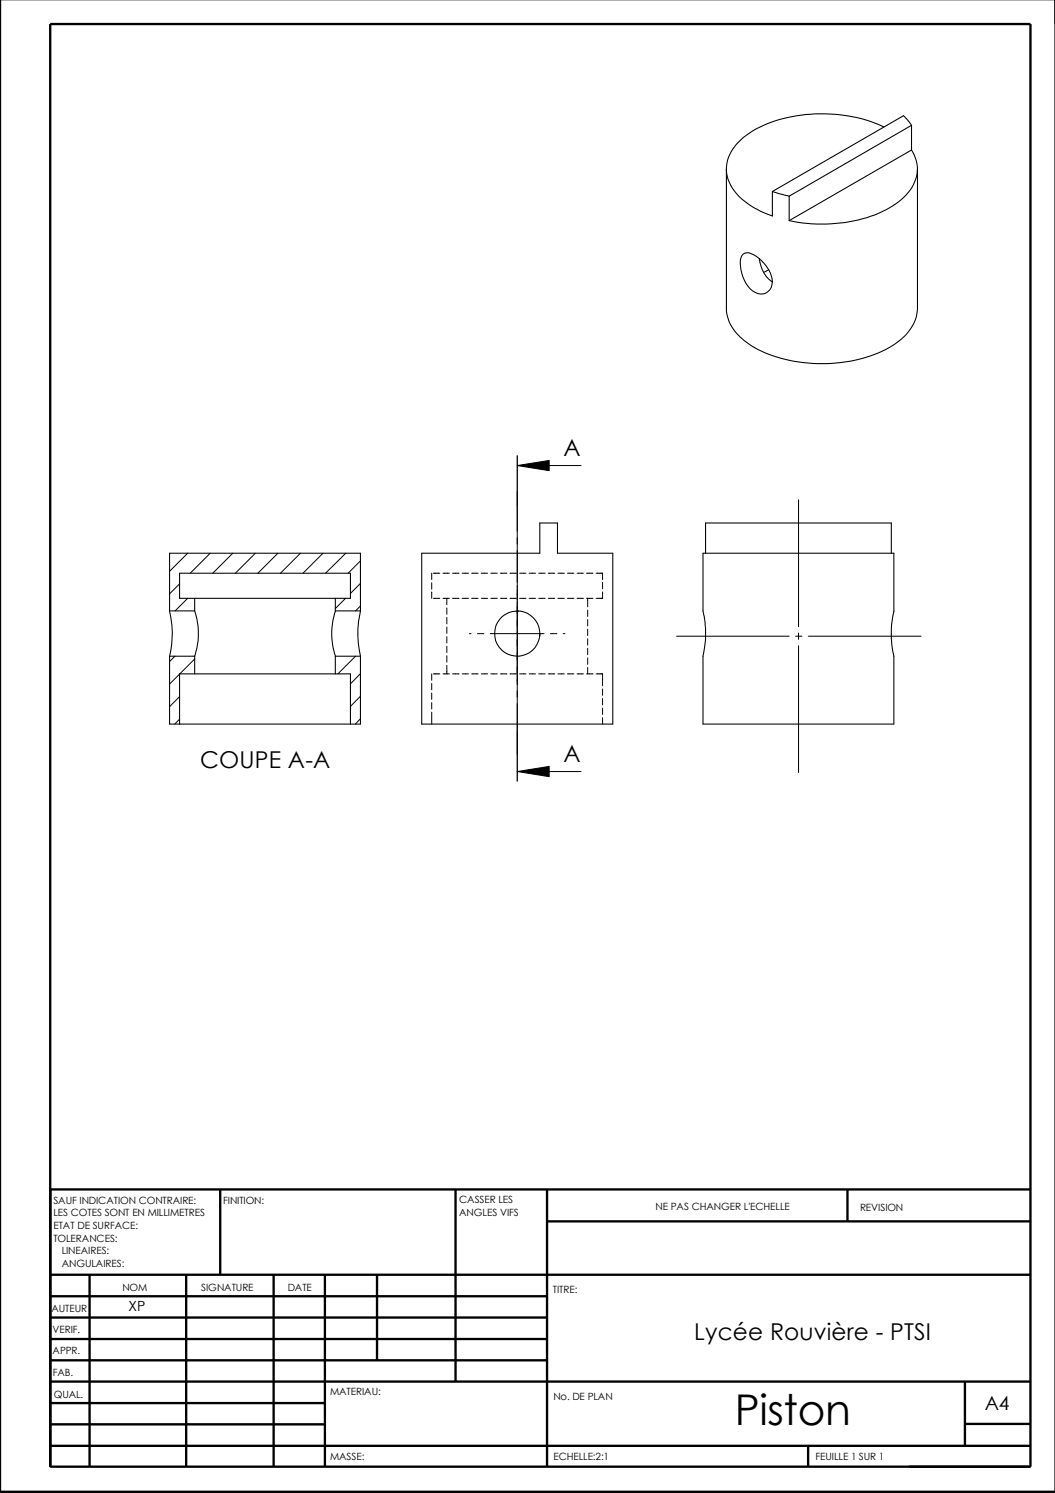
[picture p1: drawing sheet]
<svg xmlns="http://www.w3.org/2000/svg" width="210mm" height="297mm" viewBox="0 0 210 297" stroke-linecap="round" stroke-linejoin="round" font-family="sans-serif">
<g fill="none" stroke="#000" stroke-width=".47">
<path d="M0 -.1v296.9h209.9M10 4.8h195v287h-195zM43.8 236.6v17M90.6 236.6v38.3M108.8 236.6v55.3M168.6 236.6v6.3M205 236.6h-195v55.3M10 253.6h195M10 257.9h98.8M17.8 253.6v38.3M37 253.6v38.3M54.4 253.6v38.3"/>
<path d="M64.6 253.6v38.3M75 253.6v17M108.8 243h96.2M10 270.6h98.8M10 262.1h98.8M10 266.4h98.8M10 279.1h54.6M10 274.9h195M192 274.8v12.7M10 287.7h195M10 283.4h54.6M160.8 287.5v4.3"/>
<path d="M192 283.3h13"/>
</g>
<g fill="none" stroke="#000" stroke-width=".21">
<path d="M144.5 33.6v27.8a8.7 8.7 0 0 0 4.3 6.9 26.8 26.8 0 0 0 16.6 4 24.3 24.3 0 0 0 13.9-4.8 8.4 8.4 0 0 0 3.2-6.1v-27.8M153.7 38.1l3.3 .9M157 39v4.9M175.9 25.3a29.6 29.6 0 0 0-26.1 .7 9.9 9.9 0 0 0-5.2 6.9 8.3 8.3 0 0 0 4.1 7.6l2.6 1.5 2.4 1v-4.9M181.4 24.9l-1.7-1.9-26 15.1M181.4 29.8a7 7 0 0 1-1.6 9.4 22.1 22.1 0 0 1-13.6 5.2 29.5 29.5 0 0 1-9.2-.5M181.4 24.9v4.9M181.4 29.8l-24.4 14.1M181.4 24.9l-24.4 14.1M147.9 50.5a1.77 1.77 0 0 1 2.1 .2 7.2 7.2 0 0 1 3.7 5.3 2.32 2.32 0 0 1-1.3 2.3 2.32 2.32 0 0 1-2.6-.4 7.2 7.2 0 0 1-2.4-6.7zM151.1 51.4a6.2 6.2 0 0 0 2.6 4.6M153 53.7l-1.1 .5"/>
<path d="M38.7 119h28M38.7 119v2.5M38.7 119h-3v-5h34v5h-3M66.7 119v2.5M83.9 110.1h23.5v-6h3.5v6h11v34h-38zM139.9 110.1h37.9v11.6l-.5 3.5 .1 2.9 .4 2.4v13.6h-37.9v-13.6l.5-3.2-.1-3.3-.4-2.3zM140.4 110.1v-6h36.9v6M33.7 121.5a18.7 18.7 0 0 1 0 9.1M33.7 130.6h5M33.7 121.5h5M33.7 121.5v-11.4h38v11.4M33.7 130.6v13.5h2"/>
<path d="M38.7 121.5l.1 .2a14 14 0 0 1 .1 8.5l-.2 .4M38.7 134.1h28M38.7 130.6v3.5M38.7 134.1h-3v10M66.7 121.5a14.4 14.4 0 0 0 0 9.1M66.7 130.6v3.5M66.7 130.6h5M66.7 121.5h5M66.7 134.1h3v10M71.7 121.5v.3a19.6 19.6 0 0 0 0 8.5v.3M71.7 130.6v13.5h-2M35.7 144.1h34"/>
<circle cx="102.9" cy="126.1" r="4.5"/>
</g>
<g fill="none" stroke="#000" stroke-width=".2">
<path d="M102.9 92.6l6.4-1v2zM102.9 97.8v52.3M102.9 92.6h12.7M158.9 99.4v25.3M35.7 116.2l-2 2M37.3 110.1l-3.6 3.6M37.3 119l-2.5 2.5M41.8 110.1l-4 3.9M46.3 110.1l-4 3.9M50.8 110.1l-4 3.9M55.3 110.1l-4 3.9M59.8 110.1l-4 3.9"/>
<path d="M64.3 110.1l-4 3.9M68.7 119l-2 2.1M68.8 110.1l-4 3.9M71.7 111.6l-2.4 2.4M71.7 116.1l-2 2M85.9 114v1.3M85.9 116v1.2M85.9 117.8v1.2M86.2 119h1.3M86.2 114h1.3M88.1 119h1.3M88.1 114h1.3"/>
<path d="M88.9 119v1.3M90 119h1.3M90 114h1.3M91.9 119h1.3M91.9 114h1.3M93.9 119h1.2M93.9 114h1.2M95.8 119h1.2M95.8 114h1.2M97.7 119h1.2M97.7 114h1.2M99.6 119h1.2"/>
<path d="M99.6 114h1.2M101.5 119h1.2M101.5 114h1.2M103.4 119h1.2M103.4 114h1.2M105.3 119h1.3M105.3 114h1.3M107.2 119h1.3M107.2 114h1.3M109.1 119h1.3M109.1 114h1.3M111 119h1.3"/>
<path d="M111 114h1.3M112.9 119h1.3M112.9 114h1.3M114.8 119h1.3M114.8 114h1.3M116.7 119h1.3M116.7 114h1.3M116.9 119v1.7M118.6 114h1.3v1.3M119.9 117.8v1.2h-1.3M119.9 115.9v1.2M34.8 130.6l-1.1 1"/>
<path d="M35.7 134.1l-2 2M35.7 138.6l-2 2M38.7 131.1l-2.9 3M70.7 130.6l-3.5 3.5M71.7 120.6l-1 .9M71.7 134l-2 2.1M71.7 138.5l-2 2M85.9 134.1v1.2M85.9 136v1.2M85.9 137.9v1.2M85.9 139.8v1.3M86.2 134.1h1.3"/>
<path d="M88.1 134.1h1.3M88.9 120.9v1.3M88.9 122.9v1.2M88.9 124.8v1.2M88.9 126.7v1.2M88.9 128.6v1.2M88.9 130.5v1.2M88.9 132.4v1.7M90 134.1h1.3M91.9 134.1h1.3M93.4 126.1h.3M93.9 134.1h1.2"/>
<path d="M95 126.1h1.3M95.8 134.1h1.2M97.5 126.1h10.7M97.7 134.1h1.2M99.6 134.1h1.2M101.5 134.1h1.2M102.8 121.6h.4M103.4 134.1h1.2M105.3 134.1h1.3M107.2 134.1h1.3M107.4 126v.6M109.1 134.1h1.3"/>
<path d="M109.5 126.1h1.3M111 134.1h1.3M112.1 126.1h.3M112.9 134.1h1.3M114.8 134.1h1.3M116.7 134.1h1.3M116.9 121.4v1.2M116.9 123.3v1.2M116.9 125.2v1.2M116.9 127.1v1.3M116.9 129v1.3M116.9 130.9v1.3"/>
<path d="M116.9 132.8v1.3M118.6 134.1h1.3v2.3M119.9 137.1v1.2M119.9 139v1.3M134.6 126.6h22.4M158.3 126.6h1.3M158.9 125.9v1.3M158.9 128.5v25.2M160.8 126.6h22.5M35.7 143.1l-.9 1M71.7 143l-1 1.1M85.9 141.7v2.4"/>
<path d="M102.9 153.5l6.4-1v2zM102.9 153.5h12.7M119.9 140.9v1.3M119.9 142.8v1.3"/>
</g>
<path d="M102.9 92.6l6.4-1v2zM102.9 153.5l6.4-1v2z" fill="#000"/>
<path d="M102.9 90.6v10M102.9 145.5v10" fill="none" stroke="#000" stroke-width=".25"/>
<text font-size="8.4" x="146.2" y="283.5">Piston</text>
<g font-size="4.6">
<text x="112.1" y="90.7">A</text>
<text x="39.8" y="152.8">COUPE A-A</text>
<text x="112.1" y="151.6">A</text>
<text x="138.1" y="266.6">Lycée Rouvière - PTSI</text>
</g>
<text font-size="3.9" x="195.9" y="280.5">A4</text>
<text font-size="2.8" x="25.6" y="260.8">XP</text>
<g font-size="2">
<text x="10.6" y="239.5">SAUF INDICATION CONTRAIRE:</text>
<text x="44.4" y="239.5">FINITION:</text>
<text x="91.4" y="239.4">CASSER LES</text>
<text x="10.6" y="242">LES COTES SONT EN MILLIMETRES</text>
<text x="10.6" y="244.5">ETAT DE SURFACE:</text>
<text x="91.4" y="241.9">ANGLES VIFS</text>
<text x="130.4" y="240.8">NE PAS CHANGER L'ECHELLE</text>
<text x="171.1" y="241">REVISION</text>
<text x="10.6" y="247">TOLERANCES:</text>
<text x="12.3" y="249.5">LINEAIRES:</text>
<text x="12.3" y="252">ANGULAIRES:</text>
<text x="24.3" y="256.9">NOM</text>
<text x="40" y="256.9">SIGNATURE</text>
<text x="57.2" y="256.9">DATE</text>
<text x="110" y="257.2">TITRE:</text>
<text x="10.2" y="261">AUTEUR</text>
<text x="10.5" y="269.4">APPR.</text>
<text x="10.5" y="265.3">VERIF.</text>
<text x="10.5" y="273.7">FAB.</text>
<text x="10.7" y="278.1">QUAL.</text>
<text x="65.7" y="277.5">MATERIAU:</text>
<text x="110.1" y="278.6">No. DE PLAN</text>
<text x="65.7" y="290.5">MASSE:</text>
<text x="110.1" y="290.5">ECHELLE:2:1</text>
<text x="162.3" y="290.4">FEUILLE 1 SUR 1</text>
</g>
</svg>
